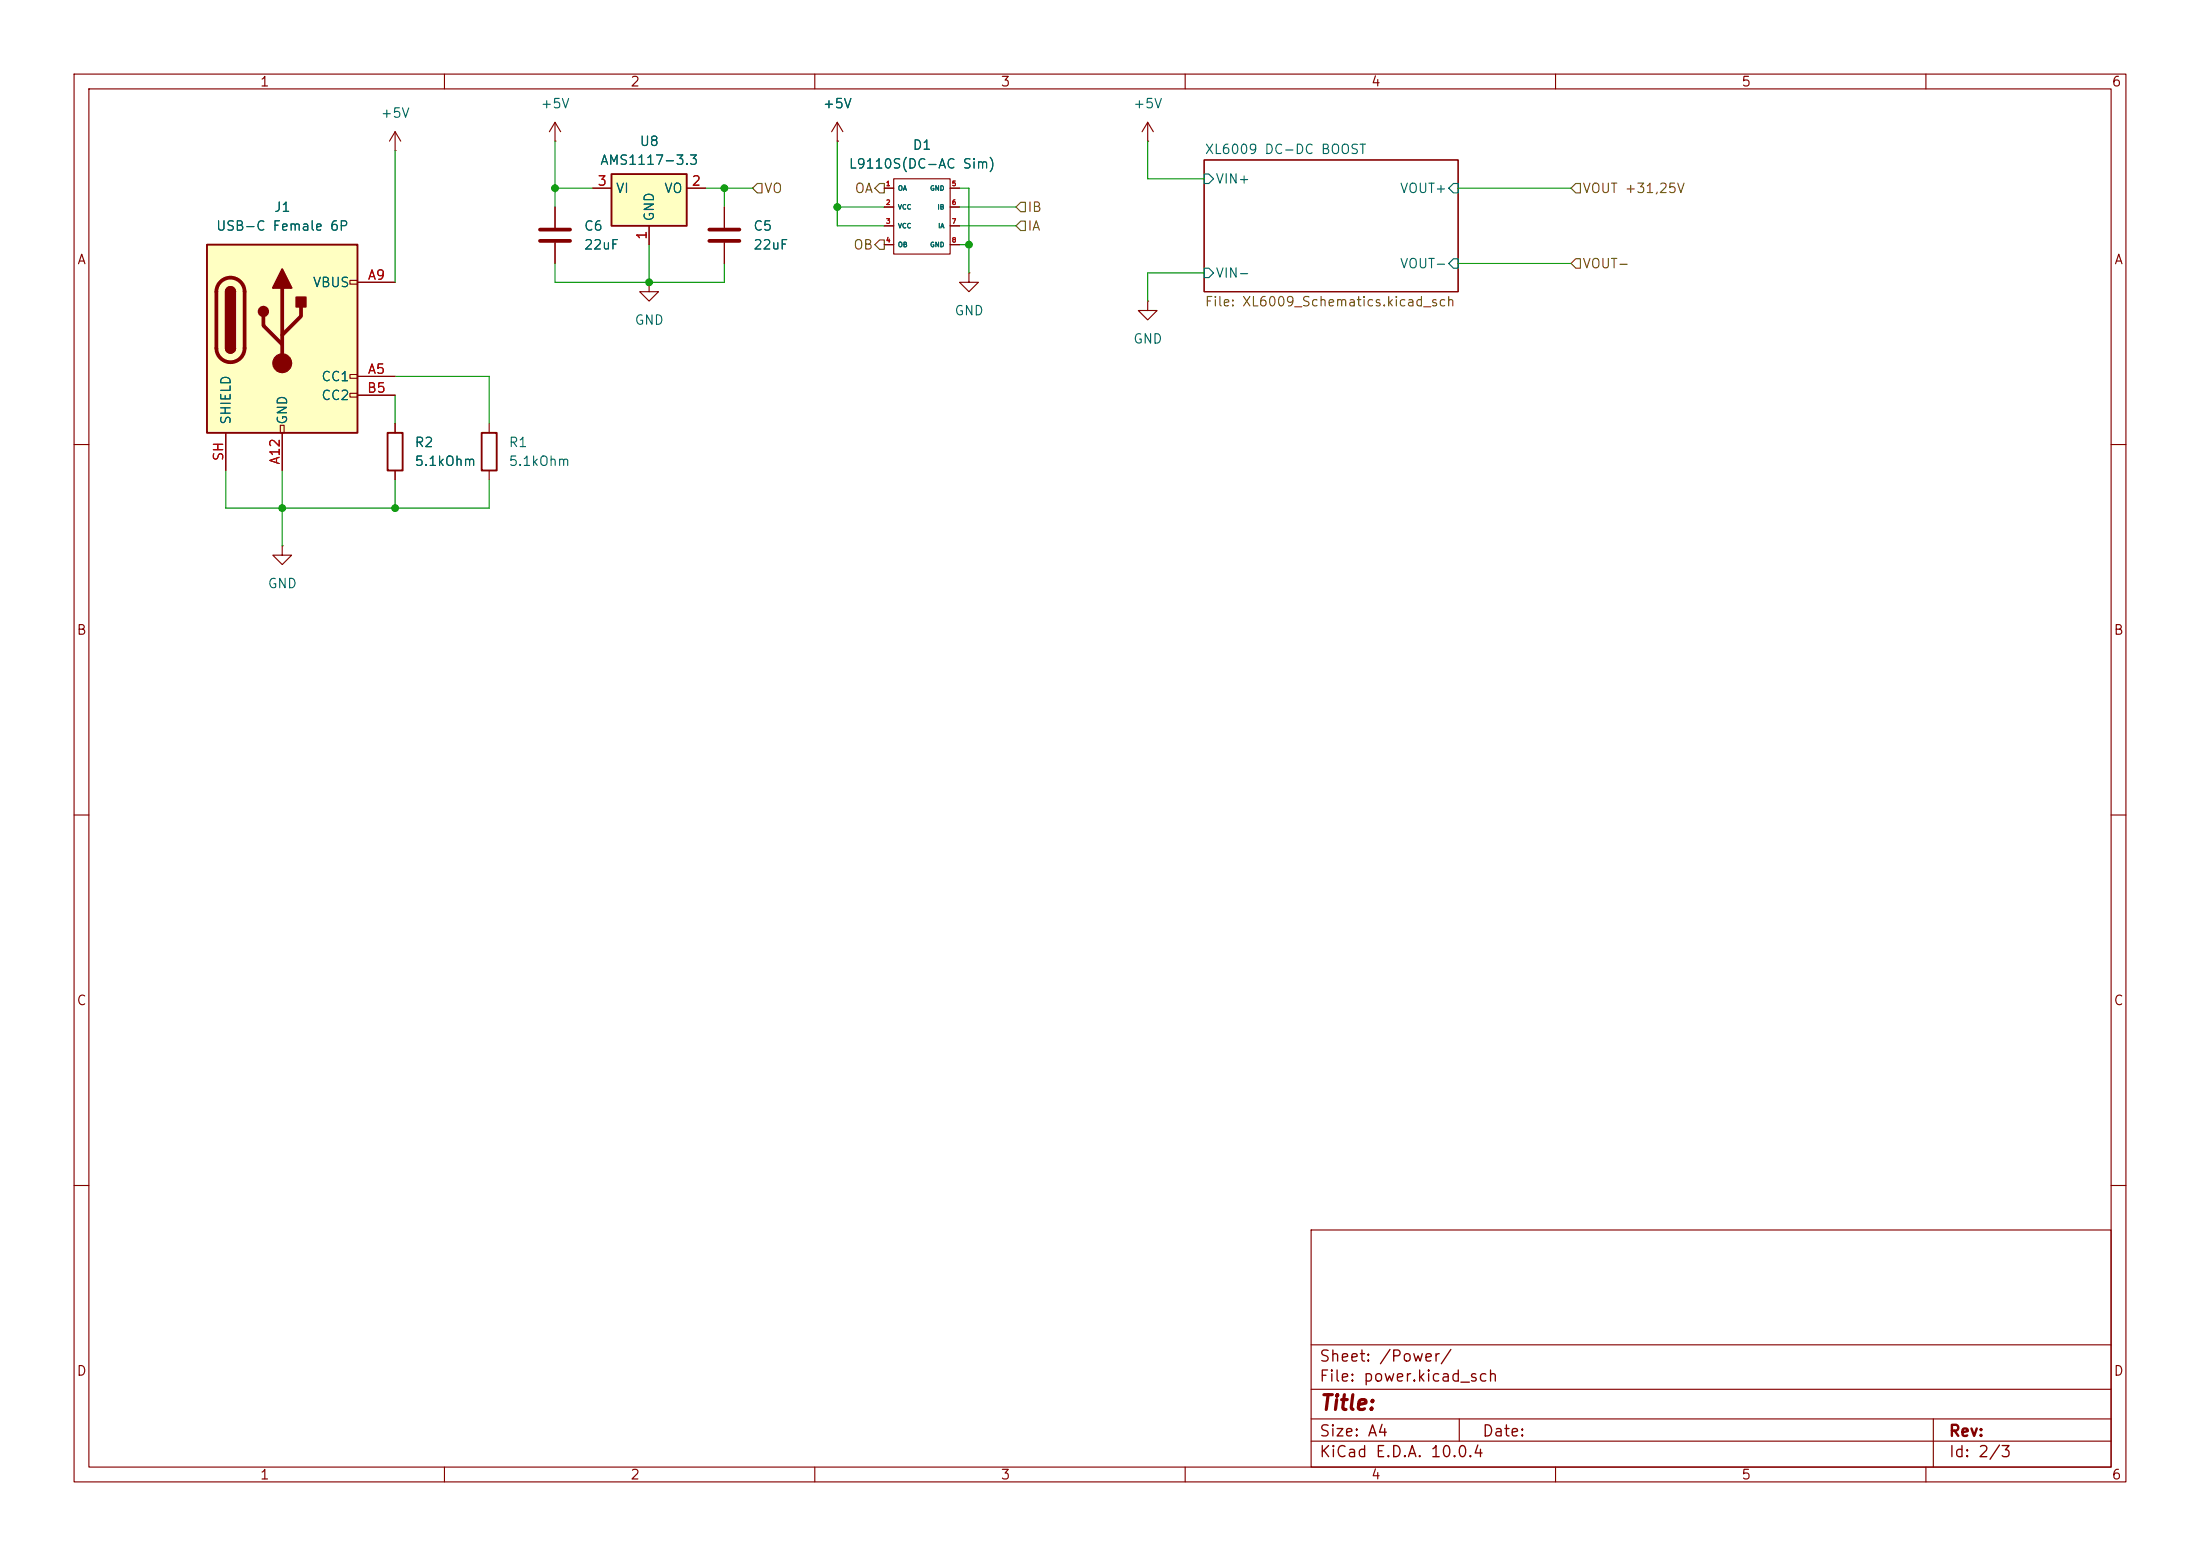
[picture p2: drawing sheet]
(kicad_sch
 (version 20260306)
 (generator "eeschema")
 (generator_version "10.0")
 (paper "A4")
 (lib_symbols
  (symbol "Connector:USB_C_Receptacle_PowerOnly_6P"
   (pin_names
    (offset 1.016)) (exclude_from_sim no) (in_bom yes) (on_board yes)
   (in_pos_files yes)
   (duplicate_pin_numbers_are_jumpers no)
   (property "Reference" "J" (at 0 16.51 0) (show_name no) (do_not_autoplace no) (effects (font (size 1.27 1.27)) (justify bottom)))
   (property "Value" "USB_C_Receptacle_PowerOnly_6P" (at 0 13.97 0) (show_name no) (do_not_autoplace no) (effects (font (size 1.27 1.27)) (justify bottom)))
   (property "Footprint" "" (at 3.81 2.54 0) (show_name no) (do_not_autoplace no) (hide yes) (effects (font (size 1.27 1.27))))
   (property "Datasheet" "https://www.usb.org/sites/default/files/documents/usb_type-c.zip" (at 0 0 0) (show_name no) (do_not_autoplace no) (hide yes) (effects (font (size 1.27 1.27))))
   (property "Description" "USB Power-Only 6P Type-C Receptacle connector" (at 0 0 0) (show_name no) (do_not_autoplace no) (hide yes) (effects (font (size 1.27 1.27))))
   (symbol "USB_C_Receptacle_PowerOnly_6P_0_0"
    (rectangle (start -0.254 -12.7) (end 0.254 -11.684) (stroke (width 0) (type default)) (fill (type none)))
    (rectangle (start 10.16 7.874) (end 9.144 7.366) (stroke (width 0) (type default)) (fill (type none)))
    (rectangle (start 10.16 -4.826) (end 9.144 -5.334) (stroke (width 0) (type default)) (fill (type none)))
    (rectangle (start 10.16 -7.366) (end 9.144 -7.874) (stroke (width 0) (type default)) (fill (type none))))
   (symbol "USB_C_Receptacle_PowerOnly_6P_0_1"
    (rectangle (start -10.16 12.7) (end 10.16 -12.7) (stroke (width 0.254) (type default)) (fill (type background)))
    (polyline (pts (xy -8.89 -1.27) (xy -8.89 6.35)) (stroke (width 0.508) (type default)) (fill (type none)))
    (rectangle (start -7.62 -1.27) (end -6.35 6.35) (stroke (width 0.254) (type default)) (fill (type outline)))
    (arc (start -7.62 6.35) (mid -6.985 6.9823) (end -6.35 6.35) (stroke (width 0.254) (type default)) (fill (type none)))
    (arc (start -7.62 6.35) (mid -6.985 6.9823) (end -6.35 6.35) (stroke (width 0.254) (type default)) (fill (type outline)))
    (arc (start -8.89 6.35) (mid -6.985 8.2467) (end -5.08 6.35) (stroke (width 0.508) (type default)) (fill (type none)))
    (arc (start -5.08 -1.27) (mid -6.985 -3.1667) (end -8.89 -1.27) (stroke (width 0.508) (type default)) (fill (type none)))
    (arc (start -6.35 -1.27) (mid -6.985 -1.9023) (end -7.62 -1.27) (stroke (width 0.254) (type default)) (fill (type none)))
    (arc (start -6.35 -1.27) (mid -6.985 -1.9023) (end -7.62 -1.27) (stroke (width 0.254) (type default)) (fill (type outline)))
    (polyline (pts (xy -5.08 6.35) (xy -5.08 -1.27)) (stroke (width 0.508) (type default)) (fill (type none)))
    (circle (center -2.54 3.683) (radius 0.635) (stroke (width 0.254) (type default)) (fill (type outline)))
    (polyline (pts (xy -1.27 6.858) (xy 0 9.398) (xy 1.27 6.858) (xy -1.27 6.858)) (stroke (width 0.254) (type default)) (fill (type outline)))
    (polyline (pts (xy 0 0.508) (xy 2.54 3.048) (xy 2.54 4.318)) (stroke (width 0.508) (type default)) (fill (type none)))
    (polyline (pts (xy 0 -0.762) (xy -2.54 1.778) (xy -2.54 3.048)) (stroke (width 0.508) (type default)) (fill (type none)))
    (polyline (pts (xy 0 -3.302) (xy 0 6.858)) (stroke (width 0.508) (type default)) (fill (type none)))
    (circle (center 0 -3.302) (radius 1.27) (stroke (width 0) (type default)) (fill (type outline)))
    (rectangle (start 1.905 4.318) (end 3.175 5.588) (stroke (width 0.254) (type default)) (fill (type outline))))
   (symbol "USB_C_Receptacle_PowerOnly_6P_1_1"
    (pin bidirectional line (at 15.24 -5.08 180) (length 5.08) (name "CC1" (effects (font (size 1.27 1.27)))) (number "A5" (effects (font (size 1.27 1.27)))))
    (pin passive line (at 15.24 7.62 180) (length 5.08) (name "VBUS" (effects (font (size 1.27 1.27)))) (number "A9" (effects (font (size 1.27 1.27)))))
    (pin passive line (at 0 -17.78 90) (length 5.08) (name "GND" (effects (font (size 1.27 1.27)))) (number "A12" (effects (font (size 1.27 1.27)))))
    (pin bidirectional line (at 15.24 -7.62 180) (length 5.08) (name "CC2" (effects (font (size 1.27 1.27)))) (number "B5" (effects (font (size 1.27 1.27)))))
    (pin passive line (at 15.24 7.62 180) (length 5.08) (hide yes) (name "VBUS" (effects (font (size 1.27 1.27)))) (number "B9" (effects (font (size 1.27 1.27)))))
    (pin passive line (at 0 -17.78 90) (length 5.08) (hide yes) (name "GND" (effects (font (size 1.27 1.27)))) (number "B12" (effects (font (size 1.27 1.27)))))
    (pin passive line (at -7.62 -17.78 90) (length 5.08) (name "SHIELD" (effects (font (size 1.27 1.27)))) (number "SH" (effects (font (size 1.27 1.27))))))
   (embedded_fonts no))
  (symbol "Device:C"
   (pin_numbers (hide yes))
   (pin_names
    (offset 0.254)) (exclude_from_sim no) (in_bom yes) (on_board yes)
   (in_pos_files yes)
   (duplicate_pin_numbers_are_jumpers no)
   (property "Reference" "C" (at 0.635 2.54 0) (show_name no) (do_not_autoplace no) (effects (font (size 1.27 1.27)) (justify left)))
   (property "Value" "C" (at 0.635 -2.54 0) (show_name no) (do_not_autoplace no) (effects (font (size 1.27 1.27)) (justify left)))
   (property "Footprint" "" (at 0.9652 -3.81 0) (show_name no) (do_not_autoplace no) (hide yes) (effects (font (size 1.27 1.27))))
   (property "Datasheet" "" (at 0 0 0) (show_name no) (do_not_autoplace no) (hide yes) (effects (font (size 1.27 1.27))))
   (property "Description" "Unpolarized capacitor" (at 0 0 0) (show_name no) (do_not_autoplace no) (hide yes) (effects (font (size 1.27 1.27))))
   (symbol "C_0_1"
    (polyline (pts (xy -2.032 0.762) (xy 2.032 0.762)) (stroke (width 0.508) (type default)) (fill (type none)))
    (polyline (pts (xy -2.032 -0.762) (xy 2.032 -0.762)) (stroke (width 0.508) (type default)) (fill (type none))))
   (symbol "C_1_1"
    (pin passive line (at 0 3.81 270) (length 2.794) (name "" (effects (font (size 1.27 1.27)))) (number "1" (effects (font (size 1.27 1.27)))))
    (pin passive line (at 0 -3.81 90) (length 2.794) (name "" (effects (font (size 1.27 1.27)))) (number "2" (effects (font (size 1.27 1.27))))))
   (embedded_fonts no))
  (symbol "Device:R"
   (pin_numbers (hide yes))
   (pin_names
    (offset 0)) (exclude_from_sim no) (in_bom yes) (on_board yes)
   (in_pos_files yes)
   (duplicate_pin_numbers_are_jumpers no)
   (property "Reference" "R" (at 2.032 0 90) (show_name no) (do_not_autoplace no) (effects (font (size 1.27 1.27))))
   (property "Value" "R" (at 0 0 90) (show_name no) (do_not_autoplace no) (effects (font (size 1.27 1.27))))
   (property "Footprint" "" (at -1.778 0 90) (show_name no) (do_not_autoplace no) (hide yes) (effects (font (size 1.27 1.27))))
   (property "Datasheet" "" (at 0 0 0) (show_name no) (do_not_autoplace no) (hide yes) (effects (font (size 1.27 1.27))))
   (property "Description" "Resistor" (at 0 0 0) (show_name no) (do_not_autoplace no) (hide yes) (effects (font (size 1.27 1.27))))
   (symbol "R_0_1"
    (rectangle (start -1.016 -2.54) (end 1.016 2.54) (stroke (width 0.254) (type default)) (fill (type none))))
   (symbol "R_1_1"
    (pin passive line (at 0 3.81 270) (length 1.27) (name "" (effects (font (size 1.27 1.27)))) (number "1" (effects (font (size 1.27 1.27)))))
    (pin passive line (at 0 -3.81 90) (length 1.27) (name "" (effects (font (size 1.27 1.27)))) (number "2" (effects (font (size 1.27 1.27))))))
   (embedded_fonts no))
  (symbol "IV-28A:L9110" (exclude_from_sim no) (in_bom yes) (on_board yes)
   (in_pos_files yes)
   (duplicate_pin_numbers_are_jumpers no)
   (property "Reference" "D" (at 0 1.016 0) (show_name no) (do_not_autoplace no) (effects (font (size 1.27 1.27))))
   (property "Value" "" (at 0 0 0) (show_name no) (do_not_autoplace no) (effects (font (size 1.27 1.27))))
   (property "Footprint" "Package_SO:SOIC-8-N7_3.9x4.9mm_P1.27mm" (at 0 0 0) (show_name no) (do_not_autoplace no) (hide yes) (effects (font (size 1.27 1.27))))
   (property "Datasheet" "" (at 0 0 0) (show_name no) (do_not_autoplace no) (hide yes) (effects (font (size 1.27 1.27))))
   (property "Description" "" (at 0 0 0) (show_name no) (do_not_autoplace no) (hide yes) (effects (font (size 1.27 1.27))))
   (symbol "L9110_0_1"
    (rectangle (start -3.81 0) (end 3.81 -10.16) (stroke (width 0) (type default)) (fill (type none))))
   (symbol "L9110_1_1"
    (pin output line (at -5.08 -1.27 0) (length 1.27) (name "OA" (effects (font (size 0.635 0.635)))) (number "1" (effects (font (size 0.635 0.635)))))
    (pin power_in line (at -5.08 -3.81 0) (length 1.27) (name "VCC" (effects (font (size 0.635 0.635)))) (number "2" (effects (font (size 0.635 0.635)))))
    (pin power_in line (at -5.08 -6.35 0) (length 1.27) (name "VCC" (effects (font (size 0.635 0.635)))) (number "3" (effects (font (size 0.635 0.635)))))
    (pin output line (at -5.08 -8.89 0) (length 1.27) (name "OB" (effects (font (size 0.635 0.635)))) (number "4" (effects (font (size 0.635 0.635)))))
    (pin power_in line (at 5.08 -1.27 180) (length 1.27) (name "GND" (effects (font (size 0.635 0.635)))) (number "5" (effects (font (size 0.635 0.635)))))
    (pin input line (at 5.08 -3.81 180) (length 1.27) (name "IB" (effects (font (size 0.635 0.635)))) (number "6" (effects (font (size 0.635 0.635)))))
    (pin input line (at 5.08 -6.35 180) (length 1.27) (name "IA" (effects (font (size 0.635 0.635)))) (number "7" (effects (font (size 0.635 0.635)))))
    (pin power_in line (at 5.08 -8.89 180) (length 1.27) (name "GND" (effects (font (size 0.635 0.635)))) (number "8" (effects (font (size 0.635 0.635))))))
   (embedded_fonts no))
  (symbol "Regulator_Linear:AMS1117-3.3" (exclude_from_sim no) (in_bom yes) (on_board yes)
   (in_pos_files yes)
   (duplicate_pin_numbers_are_jumpers no)
   (property "Reference" "U" (at -3.81 3.175 0) (show_name no) (do_not_autoplace no) (effects (font (size 1.27 1.27))))
   (property "Value" "AMS1117-3.3" (at 0 3.175 0) (show_name no) (do_not_autoplace no) (effects (font (size 1.27 1.27)) (justify left)))
   (property "Footprint" "Package_TO_SOT_SMD:SOT-223-3_TabPin2" (at 0 5.08 0) (show_name no) (do_not_autoplace no) (hide yes) (effects (font (size 1.27 1.27))))
   (property "Datasheet" "http://www.advanced-monolithic.com/pdf/ds1117.pdf" (at 2.54 -6.35 0) (show_name no) (do_not_autoplace no) (hide yes) (effects (font (size 1.27 1.27))))
   (property "Description" "1A Low Dropout regulator, positive, 3.3V fixed output, SOT-223" (at 0 0 0) (show_name no) (do_not_autoplace no) (hide yes) (effects (font (size 1.27 1.27))))
   (symbol "AMS1117-3.3_0_1"
    (rectangle (start -5.08 -5.08) (end 5.08 1.905) (stroke (width 0.254) (type default)) (fill (type background))))
   (symbol "AMS1117-3.3_1_1"
    (pin power_in line (at 0 -7.62 90) (length 2.54) (name "GND" (effects (font (size 1.27 1.27)))) (number "1" (effects (font (size 1.27 1.27)))))
    (pin power_out line (at 7.62 0 180) (length 2.54) (name "VO" (effects (font (size 1.27 1.27)))) (number "2" (effects (font (size 1.27 1.27)))))
    (pin power_in line (at -7.62 0 0) (length 2.54) (name "VI" (effects (font (size 1.27 1.27)))) (number "3" (effects (font (size 1.27 1.27))))))
   (embedded_fonts no))
  (symbol "power:+5V"
   (power global)
   (pin_numbers (hide yes))
   (pin_names
    (offset 0) (hide yes)) (exclude_from_sim no) (in_bom yes) (on_board yes)
   (in_pos_files yes)
   (duplicate_pin_numbers_are_jumpers no)
   (property "Reference" "#PWR" (at 0 -3.81 0) (show_name no) (do_not_autoplace no) (hide yes) (effects (font (size 1.27 1.27))))
   (property "Value" "+5V" (at 0 3.556 0) (show_name no) (do_not_autoplace no) (effects (font (size 1.27 1.27))))
   (property "Footprint" "" (at 0 0 0) (show_name no) (do_not_autoplace no) (hide yes) (effects (font (size 1.27 1.27))))
   (property "Datasheet" "" (at 0 0 0) (show_name no) (do_not_autoplace no) (hide yes) (effects (font (size 1.27 1.27))))
   (property "Description" "Power symbol creates a global label with name \"+5V\"" (at 0 0 0) (show_name no) (do_not_autoplace no) (hide yes) (effects (font (size 1.27 1.27))))
   (symbol "+5V_0_1"
    (polyline (pts (xy -0.762 1.27) (xy 0 2.54)) (stroke (width 0) (type default)) (fill (type none)))
    (polyline (pts (xy 0 2.54) (xy 0.762 1.27)) (stroke (width 0) (type default)) (fill (type none)))
    (polyline (pts (xy 0 0) (xy 0 2.54)) (stroke (width 0) (type default)) (fill (type none))))
   (symbol "+5V_1_1"
    (pin power_in line (at 0 0 90) (length 0) (name "" (effects (font (size 1.27 1.27)))) (number "1" (effects (font (size 1.27 1.27))))))
   (embedded_fonts no))
  (symbol "power:GND"
   (power global)
   (pin_numbers (hide yes))
   (pin_names
    (offset 0) (hide yes)) (exclude_from_sim no) (in_bom yes) (on_board yes)
   (in_pos_files yes)
   (duplicate_pin_numbers_are_jumpers no)
   (property "Reference" "#PWR" (at 0 -6.35 0) (show_name no) (do_not_autoplace no) (hide yes) (effects (font (size 1.27 1.27))))
   (property "Value" "GND" (at 0 -3.81 0) (show_name no) (do_not_autoplace no) (effects (font (size 1.27 1.27))))
   (property "Footprint" "" (at 0 0 0) (show_name no) (do_not_autoplace no) (hide yes) (effects (font (size 1.27 1.27))))
   (property "Datasheet" "" (at 0 0 0) (show_name no) (do_not_autoplace no) (hide yes) (effects (font (size 1.27 1.27))))
   (property "Description" "Power symbol creates a global label with name \"GND\" , ground" (at 0 0 0) (show_name no) (do_not_autoplace no) (hide yes) (effects (font (size 1.27 1.27))))
   (symbol "GND_0_1"
    (polyline (pts (xy 0 0) (xy 0 -1.27) (xy 1.27 -1.27) (xy 0 -2.54) (xy -1.27 -1.27) (xy 0 -1.27)) (stroke (width 0) (type default)) (fill (type none))))
   (symbol "GND_1_1"
    (pin power_in line (at 0 0 270) (length 0) (name "" (effects (font (size 1.27 1.27)))) (number "1" (effects (font (size 1.27 1.27))))))
   (embedded_fonts no)))
 (junction
  (at 87.63 38.1)
  (diameter 0)
  (color 0 0 0 0))
 (junction
  (at 130.81 33.02)
  (diameter 0)
  (color 0 0 0 0))
 (junction
  (at 74.93 25.4)
  (diameter 0)
  (color 0 0 0 0))
 (junction
  (at 113.03 27.94)
  (diameter 0)
  (color 0 0 0 0))
 (junction
  (at 53.34 68.58)
  (diameter 0)
  (color 0 0 0 0))
 (junction
  (at 97.79 25.4)
  (diameter 0)
  (color 0 0 0 0))
 (junction
  (at 38.1 68.58)
  (diameter 0)
  (color 0 0 0 0))
 (wire
  (pts (xy 74.93 35.56) (xy 74.93 38.1))
  (stroke (width 0) (type default)))
 (wire
  (pts (xy 74.93 25.4) (xy 74.93 19.05))
  (stroke (width 0) (type default)))
 (wire
  (pts (xy 53.34 64.77) (xy 53.34 68.58))
  (stroke (width 0) (type default)))
 (wire
  (pts (xy 30.48 63.5) (xy 30.48 68.58))
  (stroke (width 0) (type default)))
 (wire
  (pts (xy 30.48 68.58) (xy 38.1 68.58))
  (stroke (width 0) (type default)))
 (wire
  (pts (xy 53.34 20.32) (xy 53.34 38.1))
  (stroke (width 0) (type default)))
 (wire
  (pts (xy 74.93 38.1) (xy 87.63 38.1))
  (stroke (width 0) (type default)))
 (wire
  (pts (xy 38.1 68.58) (xy 38.1 73.66))
  (stroke (width 0) (type default)))
 (wire
  (pts (xy 137.16 27.94) (xy 129.54 27.94))
  (stroke (width 0) (type default)))
 (wire
  (pts (xy 66.04 50.8) (xy 66.04 57.15))
  (stroke (width 0) (type default)))
 (wire
  (pts (xy 97.79 25.4) (xy 97.79 27.94))
  (stroke (width 0) (type default)))
 (wire
  (pts (xy 130.81 25.4) (xy 130.81 33.02))
  (stroke (width 0) (type default)))
 (wire
  (pts (xy 53.34 50.8) (xy 66.04 50.8))
  (stroke (width 0) (type default)))
 (wire
  (pts (xy 162.56 24.13) (xy 154.94 24.13))
  (stroke (width 0) (type default)))
 (wire
  (pts (xy 119.38 30.48) (xy 113.03 30.48))
  (stroke (width 0) (type default)))
 (wire
  (pts (xy 66.04 64.77) (xy 66.04 68.58))
  (stroke (width 0) (type default)))
 (wire
  (pts (xy 80.01 25.4) (xy 74.93 25.4))
  (stroke (width 0) (type default)))
 (wire
  (pts (xy 212.09 35.56) (xy 196.85 35.56))
  (stroke (width 0) (type default)))
 (wire
  (pts (xy 53.34 53.34) (xy 53.34 57.15))
  (stroke (width 0) (type default)))
 (wire
  (pts (xy 130.81 33.02) (xy 130.81 36.83))
  (stroke (width 0) (type default)))
 (wire
  (pts (xy 119.38 27.94) (xy 113.03 27.94))
  (stroke (width 0) (type default)))
 (wire
  (pts (xy 97.79 35.56) (xy 97.79 38.1))
  (stroke (width 0) (type default)))
 (wire
  (pts (xy 101.6 25.4) (xy 97.79 25.4))
  (stroke (width 0) (type default)))
 (wire
  (pts (xy 137.16 30.48) (xy 129.54 30.48))
  (stroke (width 0) (type default)))
 (wire
  (pts (xy 66.04 68.58) (xy 53.34 68.58))
  (stroke (width 0) (type default)))
 (wire
  (pts (xy 212.09 25.4) (xy 196.85 25.4))
  (stroke (width 0) (type default)))
 (wire
  (pts (xy 97.79 38.1) (xy 87.63 38.1))
  (stroke (width 0) (type default)))
 (wire
  (pts (xy 154.94 36.83) (xy 154.94 40.64))
  (stroke (width 0) (type default)))
 (wire
  (pts (xy 87.63 33.02) (xy 87.63 38.1))
  (stroke (width 0) (type default)))
 (wire
  (pts (xy 129.54 33.02) (xy 130.81 33.02))
  (stroke (width 0) (type default)))
 (wire
  (pts (xy 38.1 63.5) (xy 38.1 68.58))
  (stroke (width 0) (type default)))
 (wire
  (pts (xy 113.03 19.05) (xy 113.03 27.94))
  (stroke (width 0) (type default)))
 (wire
  (pts (xy 129.54 25.4) (xy 130.81 25.4))
  (stroke (width 0) (type default)))
 (wire
  (pts (xy 97.79 25.4) (xy 95.25 25.4))
  (stroke (width 0) (type default)))
 (wire
  (pts (xy 74.93 25.4) (xy 74.93 27.94))
  (stroke (width 0) (type default)))
 (wire
  (pts (xy 162.56 36.83) (xy 154.94 36.83))
  (stroke (width 0) (type default)))
 (wire
  (pts (xy 53.34 68.58) (xy 38.1 68.58))
  (stroke (width 0) (type default)))
 (wire
  (pts (xy 154.94 19.05) (xy 154.94 24.13))
  (stroke (width 0) (type default)))
 (wire
  (pts (xy 113.03 30.48) (xy 113.03 27.94))
  (stroke (width 0) (type default)))
 (hierarchical_label "VOUT-"
  (shape input)
  (at 212.09 35.56 0)
  (effects (font (size 1.27 1.27)) (justify left)))
 (hierarchical_label "OA"
  (shape output)
  (at 119.38 25.4 180)
  (effects (font (size 1.27 1.27)) (justify right)))
 (hierarchical_label "IB"
  (shape input)
  (at 137.16 27.94 0)
  (effects (font (size 1.27 1.27)) (justify left)))
 (hierarchical_label "VO"
  (shape input)
  (at 101.6 25.4 0)
  (effects (font (size 1.27 1.27)) (justify left)))
 (hierarchical_label "VOUT +31,25V"
  (shape input)
  (at 212.09 25.4 0)
  (effects (font (size 1.27 1.27)) (justify left)))
 (hierarchical_label "IA"
  (shape input)
  (at 137.16 30.48 0)
  (effects (font (size 1.27 1.27)) (justify left)))
 (hierarchical_label "OB"
  (shape output)
  (at 119.38 33.02 180)
  (effects (font (size 1.27 1.27)) (justify right)))
 (symbol
  (lib_id "Device:R")
  (at 53.34 60.96 0)
  (unit 1)
  (body_style 1)
  (exclude_from_sim no)
  (in_bom yes)
  (on_board yes)
  (in_pos_files yes)
  (dnp no)
  (fields_autoplaced yes)
  (property "Reference" "R2" (at 55.88 59.6899 0) (show_name no) (do_not_autoplace no) (effects (font (size 1.27 1.27)) (justify left)))
  (property "Value" "5.1kOhm" (at 55.88 62.2299 0) (show_name no) (do_not_autoplace no) (effects (font (size 1.27 1.27)) (justify left)))
  (property "Footprint" "" (at 51.562 60.96 90) (hide yes) (show_name no) (do_not_autoplace no) (effects (font (size 1.27 1.27))))
  (property "Datasheet" "" (at 53.34 60.96 0) (hide yes) (show_name no) (do_not_autoplace no) (effects (font (size 1.27 1.27))))
  (property "Description" "Resistor" (at 53.34 60.96 0) (hide yes) (show_name no) (do_not_autoplace no) (effects (font (size 1.27 1.27))))
  (pin "1")
  (pin "2"))
 (symbol
  (lib_id "Regulator_Linear:AMS1117-3.3")
  (at 87.63 25.4 0)
  (unit 1)
  (body_style 1)
  (exclude_from_sim no)
  (in_bom yes)
  (on_board yes)
  (in_pos_files yes)
  (dnp no)
  (fields_autoplaced yes)
  (property "Reference" "U8" (at 87.63 19.05 0) (show_name no) (do_not_autoplace no) (effects (font (size 1.27 1.27))))
  (property "Value" "AMS1117-3.3" (at 87.63 21.59 0) (show_name no) (do_not_autoplace no) (effects (font (size 1.27 1.27))))
  (property "Footprint" "Package_TO_SOT_SMD:SOT-223-3_TabPin2" (at 87.63 20.32 0) (hide yes) (show_name no) (do_not_autoplace no) (effects (font (size 1.27 1.27))))
  (property "Datasheet" "http://www.advanced-monolithic.com/pdf/ds1117.pdf" (at 90.17 31.75 0) (hide yes) (show_name no) (do_not_autoplace no) (effects (font (size 1.27 1.27))))
  (property "Description" "1A Low Dropout regulator, positive, 3.3V fixed output, SOT-223" (at 87.63 25.4 0) (hide yes) (show_name no) (do_not_autoplace no) (effects (font (size 1.27 1.27))))
  (pin "1")
  (pin "2")
  (pin "3"))
 (symbol
  (lib_id "Connector:USB_C_Receptacle_PowerOnly_6P")
  (at 38.1 45.72 0)
  (unit 1)
  (body_style 1)
  (exclude_from_sim no)
  (in_bom yes)
  (on_board yes)
  (in_pos_files yes)
  (dnp no)
  (fields_autoplaced yes)
  (property "Reference" "J1" (at 38.1 27.94 0) (show_name no) (do_not_autoplace no) (effects (font (size 1.27 1.27))))
  (property "Value" "USB-C Female 6P" (at 38.1 30.48 0) (show_name no) (do_not_autoplace no) (effects (font (size 1.27 1.27))))
  (property "Footprint" "" (at 41.91 43.18 0) (hide yes) (show_name no) (do_not_autoplace no) (effects (font (size 1.27 1.27))))
  (property "Datasheet" "https://www.usb.org/sites/default/files/documents/usb_type-c.zip" (at 38.1 45.72 0) (hide yes) (show_name no) (do_not_autoplace no) (effects (font (size 1.27 1.27))))
  (property "Description" "USB Power-Only 6P Type-C Receptacle connector" (at 38.1 45.72 0) (hide yes) (show_name no) (do_not_autoplace no) (effects (font (size 1.27 1.27))))
  (pin "B5")
  (pin "A5")
  (pin "A9")
  (pin "A12")
  (pin "B9")
  (pin "B12")
  (pin "SH"))
 (symbol
  (lib_id "power:GND")
  (at 38.1 73.66 0)
  (unit 1)
  (body_style 1)
  (exclude_from_sim no)
  (in_bom yes)
  (on_board yes)
  (in_pos_files yes)
  (dnp no)
  (fields_autoplaced yes)
  (property "Reference" "#PWR02" (at 38.1 80.01 0) (hide yes) (show_name no) (do_not_autoplace no) (effects (font (size 1.27 1.27))))
  (property "Value" "GND" (at 38.1 78.74 0) (show_name no) (do_not_autoplace no) (effects (font (size 1.27 1.27))))
  (property "Footprint" "" (at 38.1 73.66 0) (hide yes) (show_name no) (do_not_autoplace no) (effects (font (size 1.27 1.27))))
  (property "Datasheet" "" (at 38.1 73.66 0) (hide yes) (show_name no) (do_not_autoplace no) (effects (font (size 1.27 1.27))))
  (property "Description" "Power symbol creates a global label with name \"GND\" , ground" (at 38.1 73.66 0) (hide yes) (show_name no) (do_not_autoplace no) (effects (font (size 1.27 1.27))))
  (pin "1"))
 (symbol
  (lib_id "Device:C")
  (at 74.93 31.75 0)
  (unit 1)
  (body_style 1)
  (exclude_from_sim no)
  (in_bom yes)
  (on_board yes)
  (in_pos_files yes)
  (dnp no)
  (fields_autoplaced yes)
  (property "Reference" "C6" (at 78.74 30.4799 0) (show_name no) (do_not_autoplace no) (effects (font (size 1.27 1.27)) (justify left)))
  (property "Value" "22uF" (at 78.74 33.0199 0) (show_name no) (do_not_autoplace no) (effects (font (size 1.27 1.27)) (justify left)))
  (property "Footprint" "" (at 75.8952 35.56 0) (hide yes) (show_name no) (do_not_autoplace no) (effects (font (size 1.27 1.27))))
  (property "Datasheet" "" (at 74.93 31.75 0) (hide yes) (show_name no) (do_not_autoplace no) (effects (font (size 1.27 1.27))))
  (property "Description" "Unpolarized capacitor" (at 74.93 31.75 0) (hide yes) (show_name no) (do_not_autoplace no) (effects (font (size 1.27 1.27))))
  (pin "2")
  (pin "1"))
 (symbol
  (lib_id "IV-28A:L9110")
  (at 124.46 24.13 0)
  (unit 1)
  (body_style 1)
  (exclude_from_sim no)
  (in_bom yes)
  (on_board yes)
  (in_pos_files yes)
  (dnp no)
  (property "Reference" "D1" (at 124.46 19.558 0) (show_name no) (do_not_autoplace no) (effects (font (size 1.27 1.27))))
  (property "Value" "L9110S(DC-AC Sim)" (at 124.46 22.098 0) (show_name no) (do_not_autoplace no) (effects (font (size 1.27 1.27))))
  (property "Footprint" "Package_SO:SOIC-8-N7_3.9x4.9mm_P1.27mm" (at 124.46 24.13 0) (hide yes) (show_name no) (do_not_autoplace no) (effects (font (size 1.27 1.27))))
  (property "Datasheet" "" (at 124.46 24.13 0) (hide yes) (show_name no) (do_not_autoplace no) (effects (font (size 1.27 1.27))))
  (property "Description" "L9110S" (at 124.46 24.13 0) (hide yes) (show_name no) (do_not_autoplace no) (effects (font (size 1.27 1.27))))
  (pin "7")
  (pin "3")
  (pin "6")
  (pin "2")
  (pin "4")
  (pin "8")
  (pin "5")
  (pin "1"))
 (symbol
  (lib_id "Device:R")
  (at 66.04 60.96 0)
  (unit 1)
  (body_style 1)
  (exclude_from_sim no)
  (in_bom yes)
  (on_board yes)
  (in_pos_files yes)
  (dnp no)
  (fields_autoplaced yes)
  (property "Reference" "R1" (at 68.58 59.6899 0) (show_name no) (do_not_autoplace no) (effects (font (size 1.27 1.27)) (justify left)))
  (property "Value" "5.1kOhm" (at 68.58 62.2299 0) (show_name no) (do_not_autoplace no) (effects (font (size 1.27 1.27)) (justify left)))
  (property "Footprint" "" (at 64.262 60.96 90) (hide yes) (show_name no) (do_not_autoplace no) (effects (font (size 1.27 1.27))))
  (property "Datasheet" "" (at 66.04 60.96 0) (hide yes) (show_name no) (do_not_autoplace no) (effects (font (size 1.27 1.27))))
  (property "Description" "Resistor" (at 66.04 60.96 0) (hide yes) (show_name no) (do_not_autoplace no) (effects (font (size 1.27 1.27))))
  (pin "1")
  (pin "2"))
 (symbol
  (lib_id "power:+5V")
  (at 74.93 19.05 0)
  (unit 1)
  (body_style 1)
  (exclude_from_sim no)
  (in_bom yes)
  (on_board yes)
  (in_pos_files yes)
  (dnp no)
  (fields_autoplaced yes)
  (property "Reference" "#PWR05" (at 74.93 22.86 0) (hide yes) (show_name no) (do_not_autoplace no) (effects (font (size 1.27 1.27))))
  (property "Value" "+5V" (at 74.93 13.97 0) (show_name no) (do_not_autoplace no) (effects (font (size 1.27 1.27))))
  (property "Footprint" "" (at 74.93 19.05 0) (hide yes) (show_name no) (do_not_autoplace no) (effects (font (size 1.27 1.27))))
  (property "Datasheet" "" (at 74.93 19.05 0) (hide yes) (show_name no) (do_not_autoplace no) (effects (font (size 1.27 1.27))))
  (property "Description" "Power symbol creates a global label with name \"+5V\"" (at 74.93 19.05 0) (hide yes) (show_name no) (do_not_autoplace no) (effects (font (size 1.27 1.27))))
  (pin "1"))
 (symbol
  (lib_id "Device:C")
  (at 97.79 31.75 0)
  (unit 1)
  (body_style 1)
  (exclude_from_sim no)
  (in_bom yes)
  (on_board yes)
  (in_pos_files yes)
  (dnp no)
  (fields_autoplaced yes)
  (property "Reference" "C5" (at 101.6 30.4799 0) (show_name no) (do_not_autoplace no) (effects (font (size 1.27 1.27)) (justify left)))
  (property "Value" "22uF" (at 101.6 33.0199 0) (show_name no) (do_not_autoplace no) (effects (font (size 1.27 1.27)) (justify left)))
  (property "Footprint" "" (at 98.7552 35.56 0) (hide yes) (show_name no) (do_not_autoplace no) (effects (font (size 1.27 1.27))))
  (property "Datasheet" "" (at 97.79 31.75 0) (hide yes) (show_name no) (do_not_autoplace no) (effects (font (size 1.27 1.27))))
  (property "Description" "Unpolarized capacitor" (at 97.79 31.75 0) (hide yes) (show_name no) (do_not_autoplace no) (effects (font (size 1.27 1.27))))
  (pin "2")
  (pin "1"))
 (symbol
  (lib_id "power:+5V")
  (at 154.94 19.05 0)
  (unit 1)
  (body_style 1)
  (exclude_from_sim no)
  (in_bom yes)
  (on_board yes)
  (in_pos_files yes)
  (dnp no)
  (fields_autoplaced yes)
  (property "Reference" "#PWR010" (at 154.94 22.86 0) (hide yes) (show_name no) (do_not_autoplace no) (effects (font (size 1.27 1.27))))
  (property "Value" "+5V" (at 154.94 13.97 0) (show_name no) (do_not_autoplace no) (effects (font (size 1.27 1.27))))
  (property "Footprint" "" (at 154.94 19.05 0) (hide yes) (show_name no) (do_not_autoplace no) (effects (font (size 1.27 1.27))))
  (property "Datasheet" "" (at 154.94 19.05 0) (hide yes) (show_name no) (do_not_autoplace no) (effects (font (size 1.27 1.27))))
  (property "Description" "Power symbol creates a global label with name \"+5V\"" (at 154.94 19.05 0) (hide yes) (show_name no) (do_not_autoplace no) (effects (font (size 1.27 1.27))))
  (pin "1"))
 (symbol
  (lib_id "power:GND")
  (at 154.94 40.64 0)
  (unit 1)
  (body_style 1)
  (exclude_from_sim no)
  (in_bom yes)
  (on_board yes)
  (in_pos_files yes)
  (dnp no)
  (fields_autoplaced yes)
  (property "Reference" "#PWR011" (at 154.94 46.99 0) (hide yes) (show_name no) (do_not_autoplace no) (effects (font (size 1.27 1.27))))
  (property "Value" "GND" (at 154.94 45.72 0) (show_name no) (do_not_autoplace no) (effects (font (size 1.27 1.27))))
  (property "Footprint" "" (at 154.94 40.64 0) (hide yes) (show_name no) (do_not_autoplace no) (effects (font (size 1.27 1.27))))
  (property "Datasheet" "" (at 154.94 40.64 0) (hide yes) (show_name no) (do_not_autoplace no) (effects (font (size 1.27 1.27))))
  (property "Description" "Power symbol creates a global label with name \"GND\" , ground" (at 154.94 40.64 0) (hide yes) (show_name no) (do_not_autoplace no) (effects (font (size 1.27 1.27))))
  (pin "1"))
 (symbol
  (lib_id "power:+5V")
  (at 53.34 20.32 0)
  (unit 1)
  (body_style 1)
  (exclude_from_sim no)
  (in_bom yes)
  (on_board yes)
  (in_pos_files yes)
  (dnp no)
  (fields_autoplaced yes)
  (property "Reference" "#PWR01" (at 53.34 24.13 0) (hide yes) (show_name no) (do_not_autoplace no) (effects (font (size 1.27 1.27))))
  (property "Value" "+5V" (at 53.34 15.24 0) (show_name no) (do_not_autoplace no) (effects (font (size 1.27 1.27))))
  (property "Footprint" "" (at 53.34 20.32 0) (hide yes) (show_name no) (do_not_autoplace no) (effects (font (size 1.27 1.27))))
  (property "Datasheet" "" (at 53.34 20.32 0) (hide yes) (show_name no) (do_not_autoplace no) (effects (font (size 1.27 1.27))))
  (property "Description" "Power symbol creates a global label with name \"+5V\"" (at 53.34 20.32 0) (hide yes) (show_name no) (do_not_autoplace no) (effects (font (size 1.27 1.27))))
  (pin "1"))
 (symbol
  (lib_id "power:GND")
  (at 87.63 38.1 0)
  (unit 1)
  (body_style 1)
  (exclude_from_sim no)
  (in_bom yes)
  (on_board yes)
  (in_pos_files yes)
  (dnp no)
  (fields_autoplaced yes)
  (property "Reference" "#PWR06" (at 87.63 44.45 0) (hide yes) (show_name no) (do_not_autoplace no) (effects (font (size 1.27 1.27))))
  (property "Value" "GND" (at 87.63 43.18 0) (show_name no) (do_not_autoplace no) (effects (font (size 1.27 1.27))))
  (property "Footprint" "" (at 87.63 38.1 0) (hide yes) (show_name no) (do_not_autoplace no) (effects (font (size 1.27 1.27))))
  (property "Datasheet" "" (at 87.63 38.1 0) (hide yes) (show_name no) (do_not_autoplace no) (effects (font (size 1.27 1.27))))
  (property "Description" "Power symbol creates a global label with name \"GND\" , ground" (at 87.63 38.1 0) (hide yes) (show_name no) (do_not_autoplace no) (effects (font (size 1.27 1.27))))
  (pin "1"))
 (symbol
  (lib_id "power:+5V")
  (at 113.03 19.05 0)
  (unit 1)
  (body_style 1)
  (exclude_from_sim no)
  (in_bom yes)
  (on_board yes)
  (in_pos_files yes)
  (dnp no)
  (fields_autoplaced yes)
  (property "Reference" "#PWR03" (at 113.03 22.86 0) (hide yes) (show_name no) (do_not_autoplace no) (effects (font (size 1.27 1.27))))
  (property "Value" "+5V" (at 113.03 13.97 0) (show_name no) (do_not_autoplace no) (effects (font (size 1.27 1.27))))
  (property "Footprint" "" (at 113.03 19.05 0) (hide yes) (show_name no) (do_not_autoplace no) (effects (font (size 1.27 1.27))))
  (property "Datasheet" "" (at 113.03 19.05 0) (hide yes) (show_name no) (do_not_autoplace no) (effects (font (size 1.27 1.27))))
  (property "Description" "Power symbol creates a global label with name \"+5V\"" (at 113.03 19.05 0) (hide yes) (show_name no) (do_not_autoplace no) (effects (font (size 1.27 1.27))))
  (pin "1"))
 (symbol
  (lib_id "power:GND")
  (at 130.81 36.83 0)
  (unit 1)
  (body_style 1)
  (exclude_from_sim no)
  (in_bom yes)
  (on_board yes)
  (in_pos_files yes)
  (dnp no)
  (fields_autoplaced yes)
  (property "Reference" "#PWR04" (at 130.81 43.18 0) (hide yes) (show_name no) (do_not_autoplace no) (effects (font (size 1.27 1.27))))
  (property "Value" "GND" (at 130.81 41.91 0) (show_name no) (do_not_autoplace no) (effects (font (size 1.27 1.27))))
  (property "Footprint" "" (at 130.81 36.83 0) (hide yes) (show_name no) (do_not_autoplace no) (effects (font (size 1.27 1.27))))
  (property "Datasheet" "" (at 130.81 36.83 0) (hide yes) (show_name no) (do_not_autoplace no) (effects (font (size 1.27 1.27))))
  (property "Description" "Power symbol creates a global label with name \"GND\" , ground" (at 130.81 36.83 0) (hide yes) (show_name no) (do_not_autoplace no) (effects (font (size 1.27 1.27))))
  (pin "1"))
 (sheet
  (at 162.56 21.59)
  (size 34.29 17.78)
  (exclude_from_sim no)
  (in_bom yes)
  (on_board yes)
  (dnp no)
  (fields_autoplaced yes)
  (stroke (width 0.1524) (type solid))
  (fill (color 0 0 0 0))
  (property "Sheetname" "XL6009 DC-DC BOOST" (at 162.56 20.8784 0) (show_name no) (do_not_autoplace no) (effects (font (size 1.27 1.27)) (justify left bottom)))
  (property "Sheetfile" "XL6009_Schematics.kicad_sch" (at 162.56 39.9546 0) (show_name no) (do_not_autoplace no) (effects (font (size 1.27 1.27)) (justify left top)))
  (pin "VIN+" input (at 162.56 24.13 180) (effects (font (size 1.27 1.27)) (justify left)))
  (pin "VIN-" input (at 162.56 36.83 180) (effects (font (size 1.27 1.27)) (justify left)))
  (pin "VOUT+" input (at 196.85 25.4 0) (effects (font (size 1.27 1.27)) (justify right)))
  (pin "VOUT-" input (at 196.85 35.56 0) (effects (font (size 1.27 1.27)) (justify right)))))
